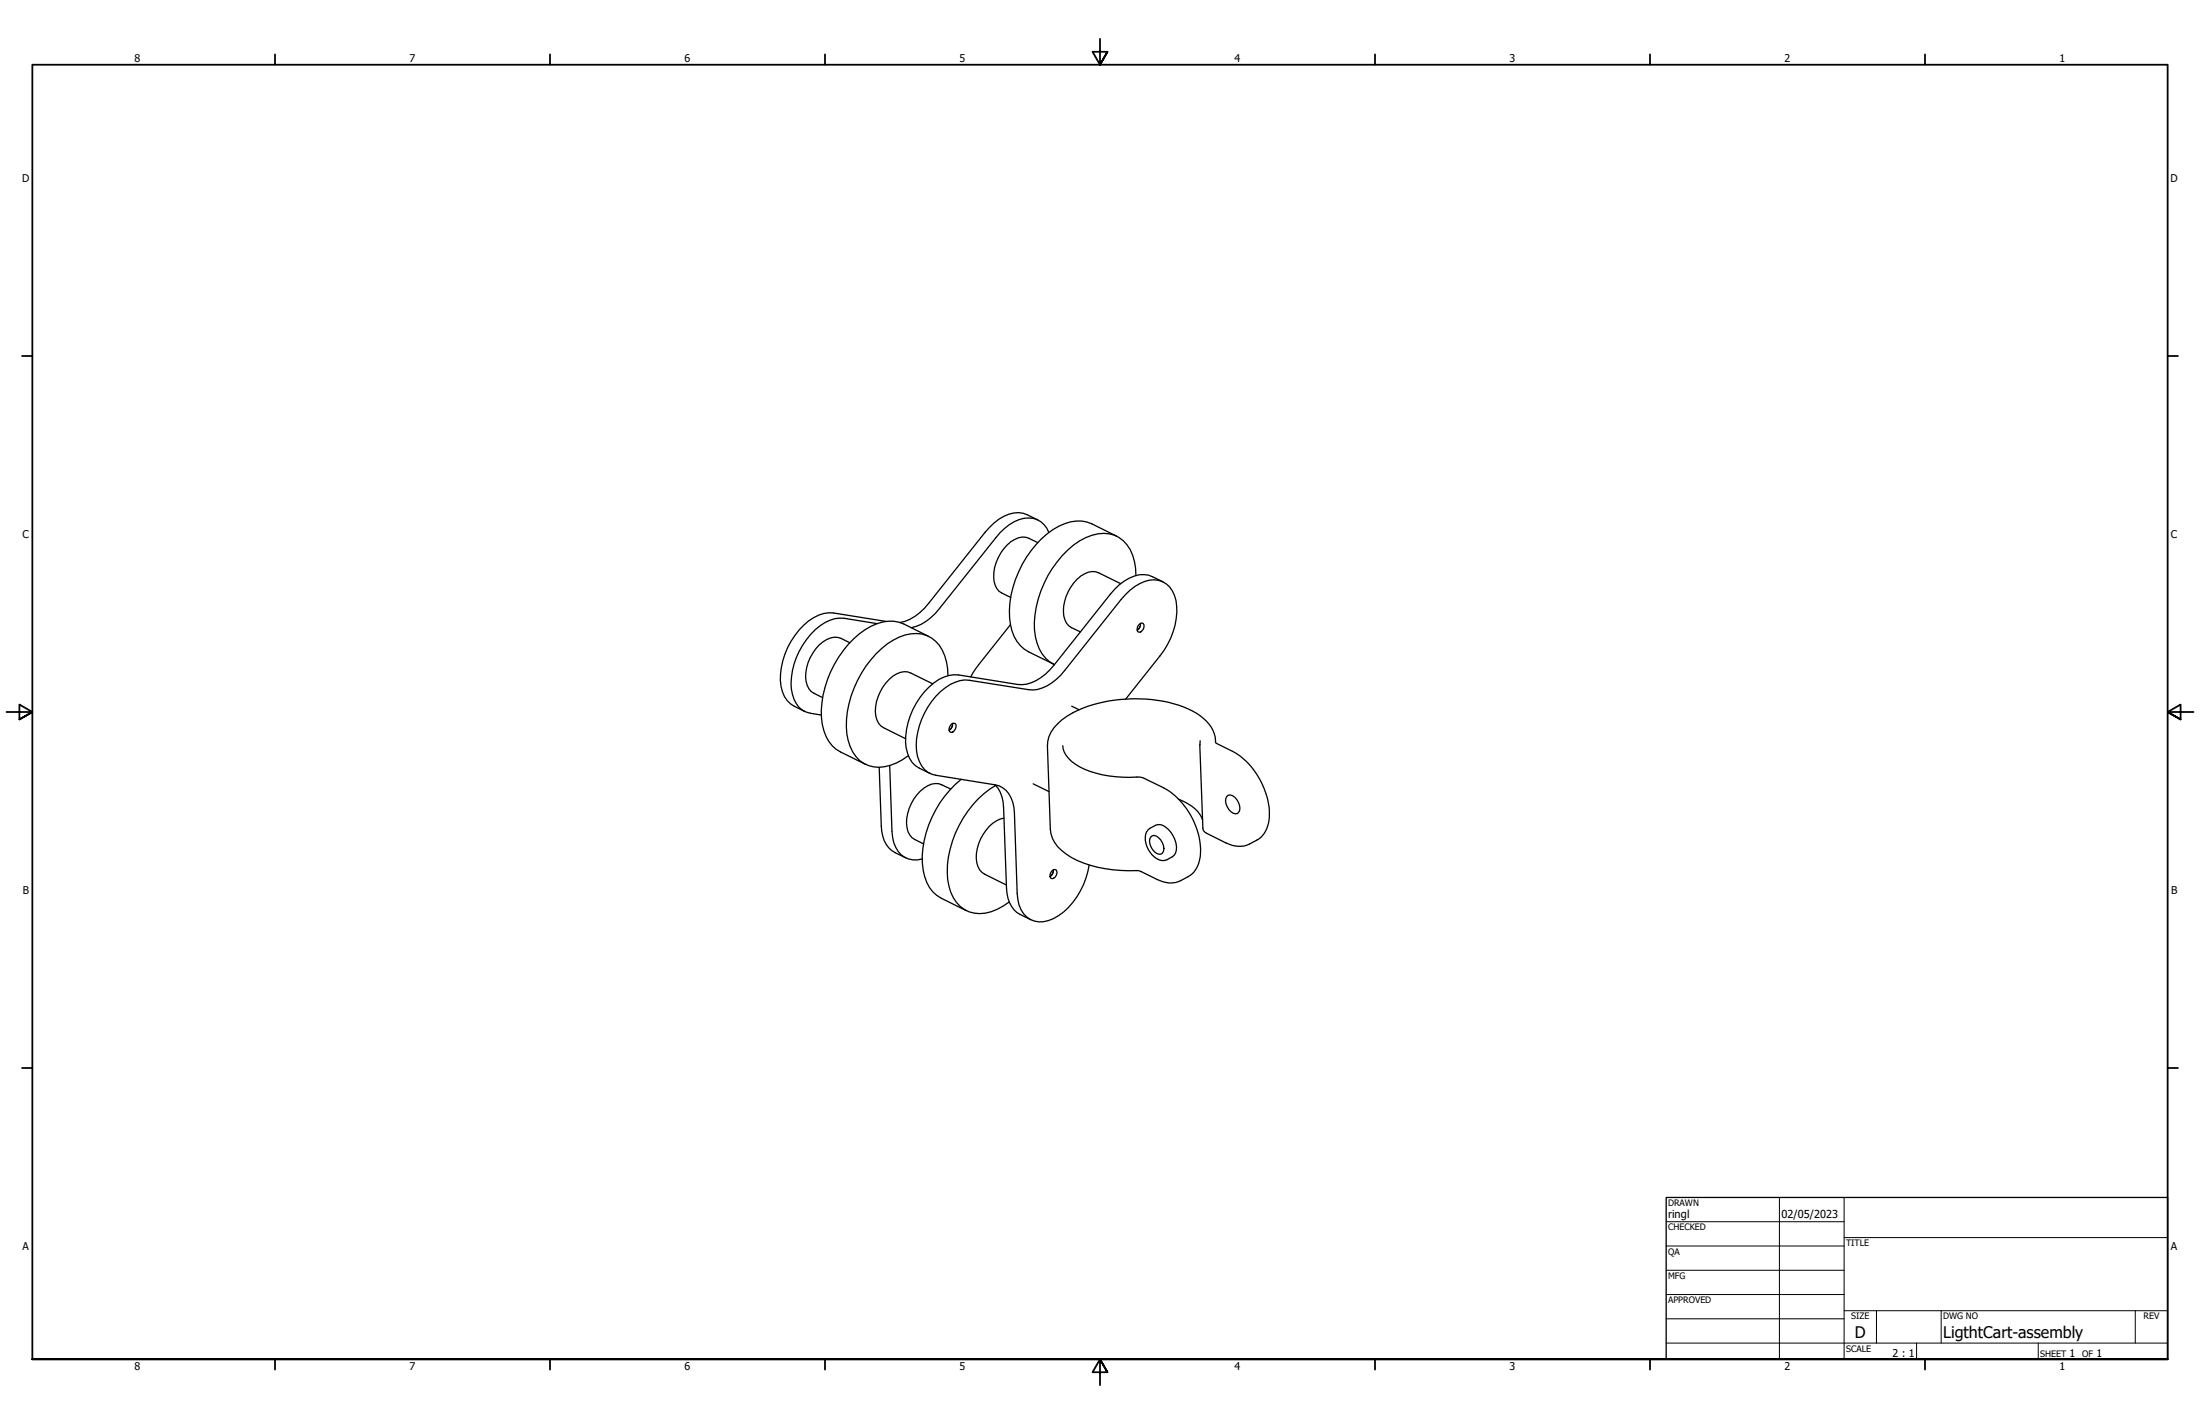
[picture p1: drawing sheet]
<svg xmlns="http://www.w3.org/2000/svg" width="864mm" height="559mm" viewBox="0 0 864 559" stroke-linecap="round" stroke-linejoin="round" font-family="sans-serif">
<!-- layer: Visible (ANSI) -->
<g fill="none" stroke="#000" stroke-width=".51">
<path d="M407.4 212.9l-3.5-1.6a7.6 7.6 0 0 0-8.4 2.4 16.8 16.8 0 0 0-4.8 16l1.5 2.3 4.5 2.4M407.5 204.1a12.4 12.4 0 0 0-11.4-2.4 20.5 20.5 0 0 0-9.4 7.2l-22.1 27.8a18.7 18.7 0 0 1-11.3 7.6M411.7 209a8.6 8.6 0 0 0-11.7-5.1 20.1 20.1 0 0 0-9 7l-22.2 27.9a19 19 0 0 1-11.1 7.5M438.4 210.4l-9.8-4.9a15.3 15.3 0 0 0-15.3 2.3 40.8 40.8 0 0 0-17 34.5 15.5 15.5 0 0 0 7.4 13.5l9.9 4.8M439.9 229l-8.6-4.2a7.6 7.6 0 0 0-8.5 2.5 16.8 16.8 0 0 0-4.8 15.9 7.9 7.9 0 0 0 6.1 4.8M445.9 225.9a17.2 17.2 0 0 0-6.6-15 13.6 13.6 0 0 0-13 0 37.4 37.4 0 0 0-17.7 21.1 29.9 29.9 0 0 0-.6 22.7 12.5 12.5 0 0 0 5.9 6.1M456.6 228.3l-4.2-2a10.8 10.8 0 0 0-11.1 1.7l-1.9 1.4-3.5 3.8-22.1 27.8a16.7 16.7 0 0 1-14.3 7.6l-23.2-3.7a14.6 14.6 0 0 0-11.6 4.7 29.1 29.1 0 0 0-9 24 10.5 10.5 0 0 0 5.2 7.8l4.2 2.1M333.6 252.2a8 8 0 0 0-9.1-1.2 17 17 0 0 0-8.1 16.4 6.1 6.1 0 0 0 3.1 4.6l3.4 1.7M344.3 244.7l-12.9-2.1a15.3 15.3 0 0 0-13.1 6.3 27.8 27.8 0 0 0-7.2 23.6 8.7 8.7 0 0 0 7.1 7.4l4.2 .7M347.7 243.8l-20.5-3.3a14.6 14.6 0 0 0-11.7 4.8 29.1 29.1 0 0 0-8.9 24 10.5 10.5 0 0 0 5.1 7.8l4.2 2.1M364.6 249.7l-9.8-4.8a15.3 15.3 0 0 0-15.3 2.2 40.4 40.4 0 0 0-16.7 37.1 14.3 14.3 0 0 0 7.1 10.9l9.8 4.8M396.6 245.2l-12.5 15.7-3 4.7"/>
<path d="M447.1 245.1l1.2-.6a1.95 1.95 0 0 1 .5 2.3 1.95 1.95 0 0 1-2.1 1.1 2.41 2.41 0 0 1 .4-2.8zM447.7 244.6a2.77 2.77 0 0 1-1.3 2.7l1.1-1.5M366.1 268.4l-8.6-4.3a7.6 7.6 0 0 0-8.4 2.5 17.6 17.6 0 0 0-5.3 14.3 6.1 6.1 0 0 0 3 4.7l8.7 4.3M372.1 265.2a18.4 18.4 0 0 0-4.8-13.5 13.5 13.5 0 0 0-16.7-.5 40.7 40.7 0 0 0-18.2 36.8 15.4 15.4 0 0 0 6.7 11.6 13.5 13.5 0 0 0 12.8-.2l4.7-2.9M420.7 277.1l2.8 1.4M441.9 274.3l13.5-16.9a26.6 26.6 0 0 0 5.7-23.7 8.9 8.9 0 0 0-13.6-4.7 23 23 0 0 0-7.4 6.2l-22.1 27.9a18.3 18.3 0 0 1-12.6 7.7l-24.9-3.8a14.6 14.6 0 0 0-11.3 4.4 28.8 28.8 0 0 0-9 25.5 9.1 9.1 0 0 0 7.1 7.3l23.3 3.8M373.3 284.4l.6-.5 1.1 .1a2.37 2.37 0 0 1-1.6 3.4l-.5-.2a2.26 2.26 0 0 1 .4-2.8zM373.9 283.9a2.67 2.67 0 0 1-1.3 2.7M471.1 290.7l1.1 34.4a2.36 2.36 0 0 0 1.4 1.9l7.6 3.8a11 11 0 0 0 12.1-1.1 11.8 11.8 0 0 0 5-11.8 29.9 29.9 0 0 0-14.5-23.1l-6.4-3.1-.3-.6M477.1 291.2a12.3 12.3 0 0 0-5.9-10.3 46 46 0 0 0-28.6-6.6 47 47 0 0 0-25.7 8.1 13 13 0 0 0-5.7 10.4l1.1 32.6a12.8 12.8 0 0 0 6.2 9.8 46.2 46.2 0 0 0 27.8 6.4l1.6 .4 6.3 3.1a11.3 11.3 0 0 0 13-1.6 12.9 12.9 0 0 0 3.9-12.5 29.7 29.7 0 0 0-14.3-21.8l-9-4.2a49.7 49.7 0 0 1-24-4.1 11.2 11.2 0 0 1-6.6-8.3M345.1 301.1l.8 23.1a11.4 11.4 0 0 0 5.4 10.4l4.2 2M349.2 300.4l.9 25.9a11.9 11.9 0 0 0 5 10.1 8.8 8.8 0 0 0 6.9 .7"/>
<path d="M373.2 309.6l-3.5-1.6a7.6 7.6 0 0 0-8.4 2.5 16.8 16.8 0 0 0-4.9 15.9l1.6 2.3 4.5 2.5M377.3 305.8a41.6 41.6 0 0 0-15.2 33 15.8 15.8 0 0 0 7.4 13.7l9.8 4.9M390.6 308a8.8 8.8 0 0 1 7 6.8l.6 4.2 1.1 31.6a10.9 10.9 0 0 0 6.7 10.8 13.1 13.1 0 0 0 11.4-3.5 31 31 0 0 0 10.1-18.5M390.6 308a12.2 12.2 0 0 1 3.4 8.9l1.1 31.6a11.5 11.5 0 0 0 5.3 10.3l4.3 2.1M390.8 308.2a40.8 40.8 0 0 0-18.8 36.8 14.9 14.9 0 0 0 8.4 12.8 15.3 15.3 0 0 0 13.4-2.3l2.4-1.6M405.6 307.6l6.2 3M462.7 313.6a14.5 14.5 0 0 1 9.4 8.2M481.6 312.5a2.03 2.03 0 0 1 3 .3 5 5 0 0 1 1.6 6 2.03 2.03 0 0 1-3-.3 5 5 0 0 1-1.6-6zM394.1 321.1a14.2 14.2 0 0 0-9.9 10 10.9 10.9 0 0 0 1.2 11.2l9.6 5M450.7 325.6a5.1 5.1 0 0 1 8.1 0 9.8 9.8 0 0 1 2.7 9.2 5.4 5.4 0 0 1-9.3 .6 8.9 8.9 0 0 1-2.1-8.9zM451.7 328.4a1.98 1.98 0 0 1 3.1 .3 5 5 0 0 1 1.6 6 2.11 2.11 0 0 1-3.1-.3 5 5 0 0 1-1.6-6zM412.9 341.8l1.2-.6a1.71 1.71 0 0 1 .1 3l-.6 .5-1.1-.1a2.26 2.26 0 0 1 .4-2.8z"/>
<path d="M413.5 341.3a2.99 2.99 0 0 1-1.3 2.7"/>
</g>
<!-- layer: Border (ANSI) -->
<g fill="none" stroke="#000" stroke-width=".7">
<path d="M431.8 15.2v10.2l-2.9-5.1h5.8l-2.9 5.1 2.9-5.1M107.9 21.3v4.1M215.9 21.3v4.1M323.8 21.3v4.1M539.8 21.3v4.1M647.7 21.3v4.1M755.6 21.3v4.1M8.6 139.7h4.1M850.9 139.7h4.1M2.5 279.4h10.2l-5.1-2.9v5.8l5.1-2.9-5.1 2.9M861.1 279.4h-10.2l5.1-2.9v5.8l-5.1-2.9 5.1 2.9M8.6 419.1h4.1"/>
<path d="M850.9 419.1h4.1M12.7 533.4v-508h838.2v508h-838.2h838.2M107.9 533.4v4.1M215.9 533.4v4.1M323.8 533.4v4.1M434.7 538.5l-2.9-5.1 2.9 5.1h-5.8l2.9-5.1v10.2M539.8 533.4v4.1M647.7 533.4v4.1M755.6 533.4v4.1"/>
</g>
<!-- layer: Title (ANSI) -->
<g fill="none" stroke="#000" stroke-width=".39">
<path d="M654 479.4h69.9M698.5 469.9v63.5M723.9 469.9v63.5M654 488.9h69.9M654 498.5h69.9M723.9 485.6h127M654 508h69.9M654 517.5h69.9M723.9 514.3h127M736.6 514.3v12.7M762 514.3v12.7M838.2 514.3v12.7"/>
<path d="M654 527h196.9M752.3 527v6.4M800.1 527v6.4"/>
</g>
<path d="M654 469.9h196.9v63.5h-196.9z" fill="none" stroke="#000" stroke-width=".51"/>
<g font-size="6.3">
<text x="728.1" y="524.9">D</text>
<text x="762.8" y="525">LigthtCart-assembly</text>
</g>
<g font-size="4.3">
<text x="654.8" y="477.8">ringl</text>
<text x="699.3" y="478">02/05/2023</text>
</g>
<g font-size="4.2">
<text x="52.8" y="24.4">8</text>
<text x="160.8" y="24.4">7</text>
<text x="268.7" y="24.4">6</text>
<text x="376.7" y="24.4">5</text>
<text x="484.6" y="24.4">4</text>
<text x="592.6" y="24.4">3</text>
<text x="700.5" y="24.4">2</text>
<text x="808.5" y="24.4">1</text>
<text x="8.8" y="71.4">D</text>
<text x="852" y="71.4">D</text>
<text x="8.9" y="211.1">C</text>
<text x="852.2" y="211.1">C</text>
<text x="9" y="350.8">B</text>
<text x="852.2" y="350.8">B</text>
<text x="8.9" y="490.5">A</text>
<text x="852.2" y="490.5">A</text>
<text x="742.9" y="532.6">2 : 1</text>
<text x="812.4" y="532.6">1</text>
<text x="823" y="532.6">1</text>
<text x="52.8" y="537.5">8</text>
<text x="160.8" y="537.5">7</text>
<text x="268.7" y="537.5">6</text>
<text x="376.7" y="537.5">5</text>
<text x="484.6" y="537.5">4</text>
<text x="592.6" y="537.5">3</text>
<text x="700.5" y="537.5">2</text>
<text x="808.5" y="537.5">1</text>
</g>
<g font-size="3.5">
<text x="654.8" y="473.2">DRAWN</text>
<text x="654.8" y="482.8">CHECKED</text>
<text x="724.7" y="488.9">TITLE</text>
<text x="654.8" y="492.3">QA</text>
<text x="654.8" y="501.8">MFG</text>
<text x="654.8" y="511.4">APPROVED</text>
<text x="726.7" y="517.7">SIZE</text>
<text x="762.8" y="517.7">DWG NO</text>
<text x="841.4" y="517.7">REV</text>
<text x="724.7" y="530.4">SCALE</text>
<text x="800.9" y="532.6">SHEET</text>
<text x="817.4" y="532.6">OF</text>
</g>
</svg>
